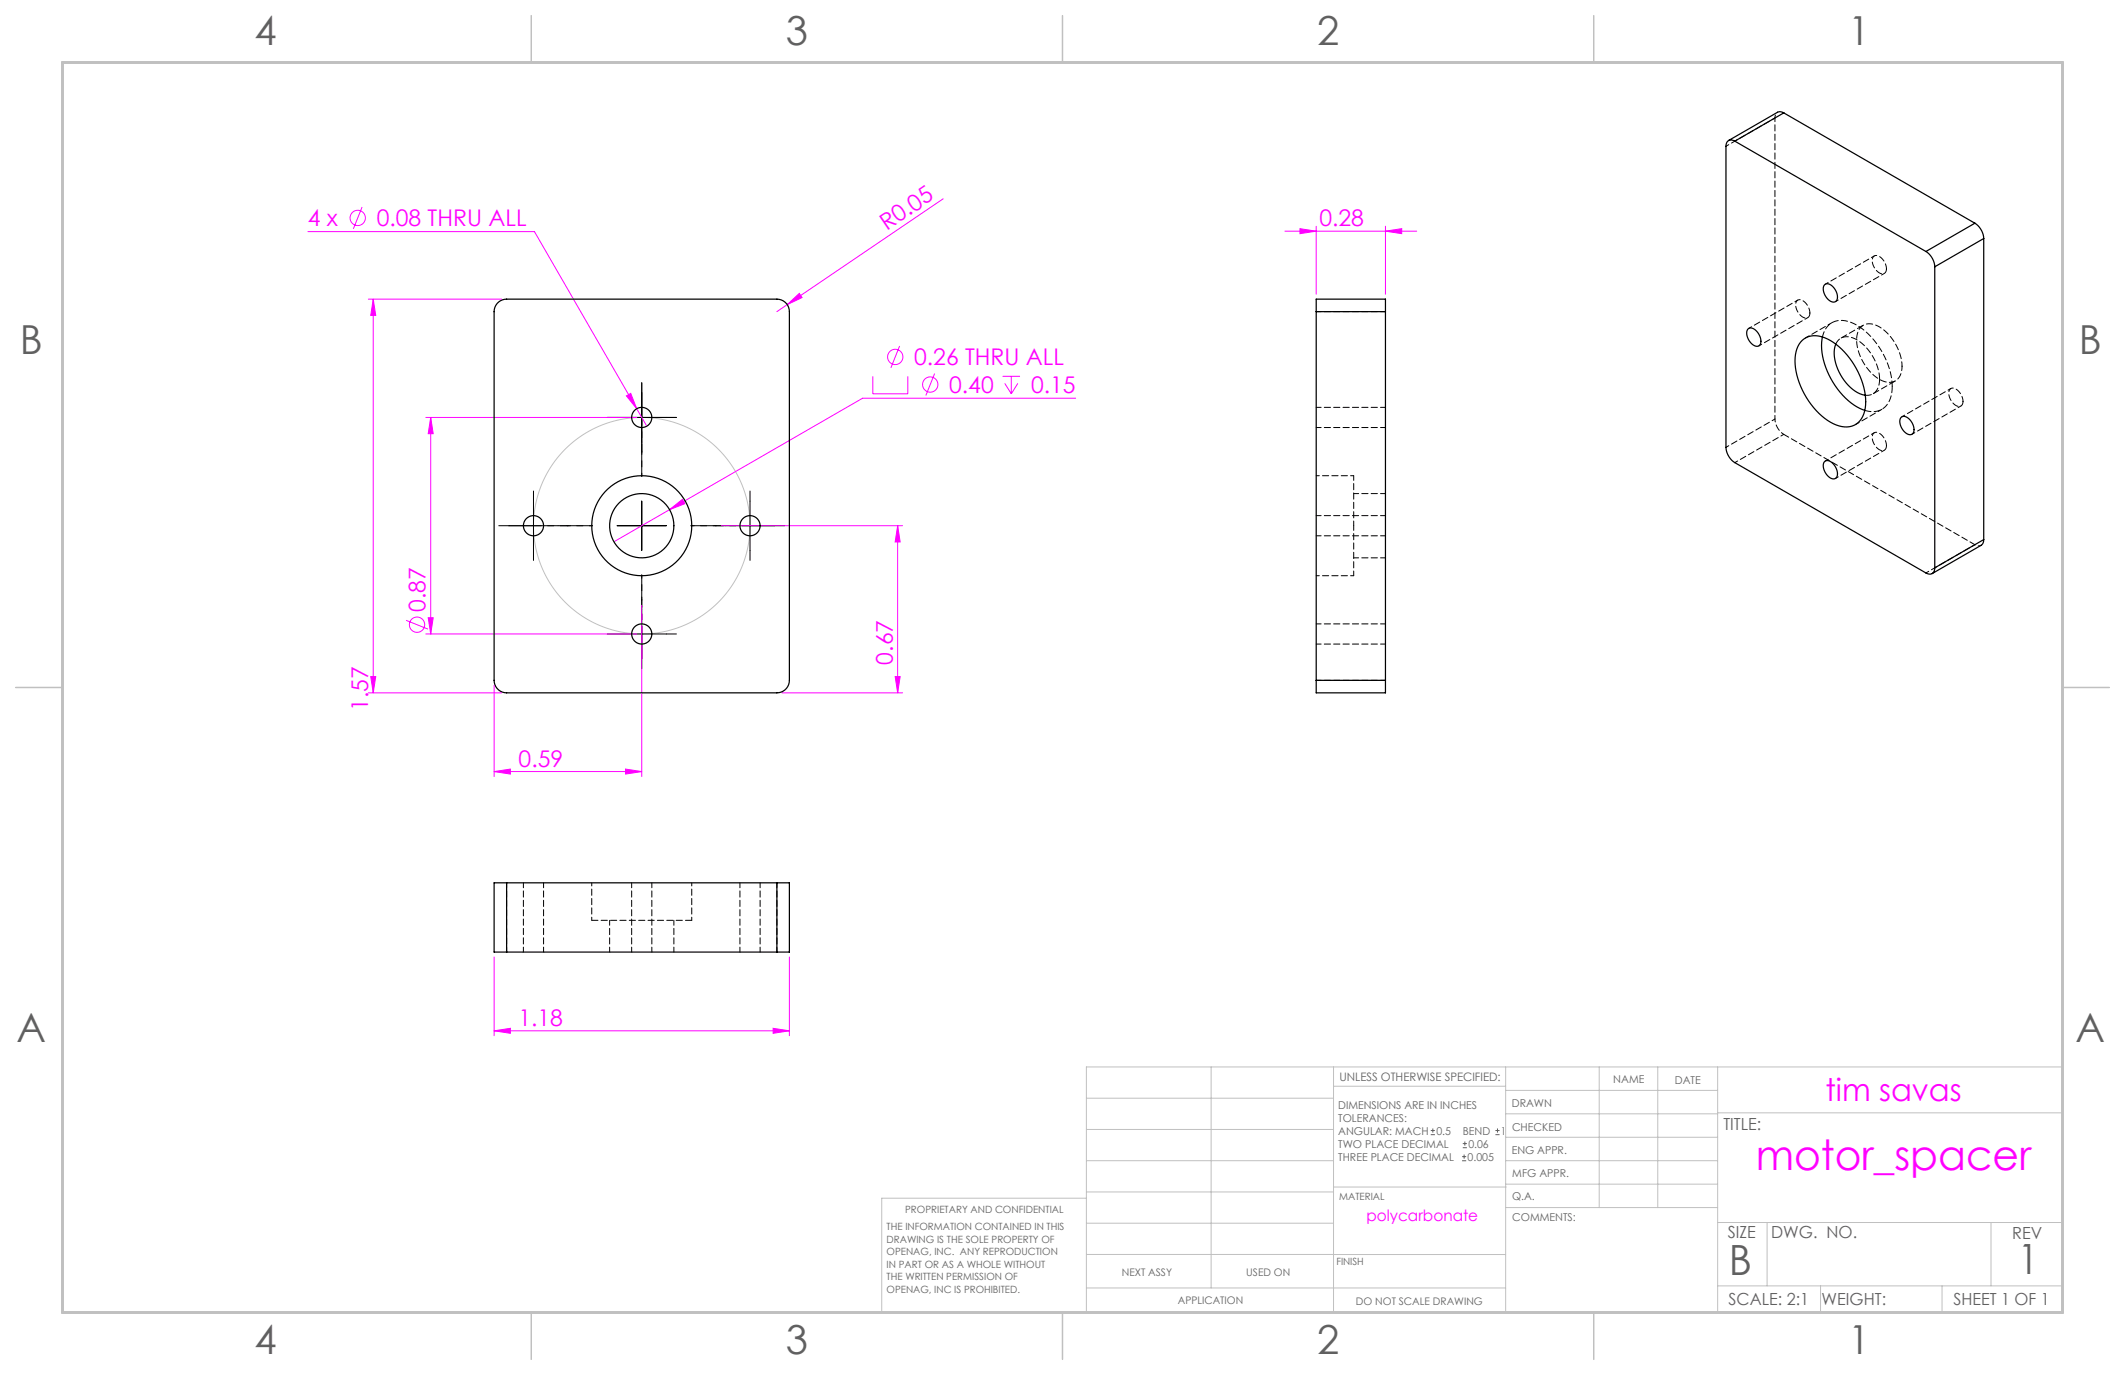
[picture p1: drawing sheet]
<svg xmlns="http://www.w3.org/2000/svg" width="432mm" height="279mm" viewBox="0 0 432 279" stroke-linecap="round" stroke-linejoin="round" font-family="sans-serif">
<g fill="none" stroke="#f0f" stroke-width=".2">
<path d="M62.6 47.1h46l22.8 39.5M73.6 42.1l-1.8 4.4M191.7 40.4l-31.7 21.5M261.1 47h26.8M264.2 46.5l3.3 .5-3.3 .5zM267.5 46v13.8M281.5 47l3.3-.5v1zM281.5 46v13.8M74.8 60.8h27.1M75.8 60.8l.5 3.3h-1zM75.8 60.8v80M160 61.9l2.4-2.3 .6 .9z"/>
<path d="M160 61.9l-2.1 1.4M177.4 76.5v3.5h7.1v-3.5M182.8 70.3l-1.8 4.5M189.9 75.9l-1.8 4.5M203.7 76.5h3.6M204.2 77.9l1.3 2.1M205.5 76.5v3.5M206.8 77.9l-1.3 2.1M86.5 84.8h42.9M87.5 84.8l.5 3.3h-1zM87.5 84.8v44M127.3 80.4l.9-.5 1.2 3.2z"/>
<path d="M218.6 80.9h-43.3l-39.2 22.7M136.1 103.6l2.6-2.1 .5 .9zM136.1 103.6l-11.3 6.5M146.6 106.8h36.8M182.4 106.8l.5 3.3h-1zM182.4 106.8v34M75.3 137.5h1l-.5 3.3zM82.5 126l4.5 1.8M86.5 128.8h42.9M87 125.5h1l-.5 3.3zM100.4 139.2v18.6M130.4 123v34.8"/>
<path d="M181.9 137.5h1l-.5 3.3zM74.8 140.8h27.1M100.4 156.8l3.3-.5v1zM100.4 156.8h30M127.1 156.3l3.3 .5-3.3 .5zM158.9 140.8h24.5M100.4 194.5v16M160.4 194.5v16M100.4 209.5l3.3-.5v1zM100.4 209.5h60M157.1 209l3.3 .5-3.3 .5z"/>
<circle cx="72.7" cy="44.3" r="1.56"/>
<circle cx="181.9" cy="72.5" r="1.56"/>
<circle cx="189" cy="78.1" r="1.56"/>
<circle cx="84.7" cy="126.9" r="1.56"/>
</g>
<path d="M290.7 230.6h.9M290.7 229.7h.9M291.2 229.3v.8M297.1 235.9h.8M297.1 235h.8M297.2 233.2h.9M297.2 232.4h.9M297.5 234.6v.8M297.7 232v.8M303.9 230.6h.8M303.9 229.7h.8M304.3 229.3v.8" fill="none" stroke="#606060" stroke-width=".2"/>
<g fill="none" stroke="#c0c0c0" stroke-width=".2">
<path d="M246.1 216.8v44.9M271 216.8v49.9M305.9 216.8v49.9M325 216.8v28.6M336.9 216.8v28.6M349 216.8v49.9M220.8 235.9h50.2M220.8 229.5h50.2M220.8 223.2h50.2M271 220.7h34.9M305.9 231.1h43.1M305.9 226.3h43.1"/>
<path d="M305.9 221.6h43.1M305.9 235.9h43.1M349 226.1h70.1M220.8 243.5h-41.6v23.2h239.9v-49.9h-198.3v49.9M220.8 254.9h85.1M220.8 248.6h50.2M220.8 242.2h50.2M271 241.2h35.1M305.9 240.6h43.1M306.1 245.4h42.9M349 248.4h70.1M359.1 248.4v12.9"/>
<path d="M404.6 248.4v12.9M220.8 261.7h85.1M349 261.3h70.1M369.9 261.3v5.4M394.6 261.3v5.4"/>
<circle cx="130.4" cy="106.8" r="22"/>
</g>
<g fill="none" stroke="#000" stroke-width=".2" stroke-dasharray="15.2 1.3 1.3 1.3">
<path d="M130.4 79.8v-2M125.4 84.8h-2M130.4 89.8v2.1M135.4 84.8h2.1M103.4 106.8h-2M108.4 101.8v-2M108.4 111.8v2.1M113.4 106.8h2.1M147.4 106.8h-2M152.4 101.8v-2M152.4 111.8v2.1M157.4 106.8h2.1"/>
<path d="M125.4 128.8h-2M130.4 123.8v-2M130.4 133.8v2.1M135.4 128.8h2.1"/>
</g>
<path d="M130.4 96.8v-5.1M120.4 106.8h-5.2M130.4 116.8v5.2M140.4 106.8h5.2" fill="none" stroke="#000" stroke-width=".2" stroke-dasharray="15.2 1.3 1.3 1.3" stroke-dashoffset="14.6"/>
<path d="M130.4 96.8v-17M120.4 106.8h-17M130.4 116.8v17M140.4 106.8h17" fill="none" stroke="#000" stroke-width=".2" stroke-dasharray="15.2 1.3 1.3 1.3" stroke-dashoffset="8.6"/>
<path d="M130.4 79.8v10M125.4 84.8h10M103.4 106.8h10M108.4 101.8v10M125.4 106.8h10M130.4 101.8v10M147.4 106.8h10M152.4 101.8v10M125.4 128.8h10M130.4 123.8v10" fill="none" stroke="#000" stroke-width=".2"/>
<path d="M107.9 3.2v9.5M215.9 3.2v9.5M323.8 3.2v9.5M3.2 139.7h9.5M419.1 139.7h9.5M107.9 266.7v9.5M215.9 266.7v9.5M323.8 266.7v9.5" fill="none" stroke="#c0c0c0" stroke-width=".3"/>
<path d="M12.7 12.7h406.4v254h-406.4z" fill="none" stroke="#c0c0c0" stroke-width=".6"/>
<g fill="#f0f">
<path d="M160 61.9l2.4-2.3 .6 .9z"/>
<path d="M87 125.5h1l-.5 3.3zM87.5 84.8l.5 3.3h-1z"/>
<path d="M127.1 156.3l3.3 .5-3.3 .5zM100.4 156.8l3.3-.5v1z"/>
<path d="M127.3 80.4l2.1 2.7-1.2-3.2zM136.1 103.6l3.1-1.2-.5-.9zM264.2 46.5l3.3 .5-3.3 .5zM281.5 47l3.3-.5v1zM100.4 209.5l3.3-.5v1zM157.1 209l3.3 .5-3.3 .5z"/>
<path d="M182.4 106.8l.5 3.3h-1zM181.9 137.5h1l-.5 3.3zM75.8 60.8l.5 3.3h-1zM75.3 137.5h1l-.5 3.3z"/>
</g>
<g fill="none" stroke="#000" stroke-width=".25">
<path d="M352.5 28.7a1.1 1.1 0 0 0-1.3-.1 1.1 1.1 0 0 0-.5 1.1v61.2a4 4 0 0 0 1.8 3.1l38.8 22.4a1.1 1.1 0 0 0 1.3 .1 1.1 1.1 0 0 0 .5-1.1M352.5 28.7l38.8 22.4M362.5 22.9l-.7-.2-.6 .1-10 5.8M362.5 22.9l-10 5.8M362.5 22.9l38.8 22.5M370.7 57.9a1.25 1.25 0 0 1 1.9 .5 2.19 2.19 0 0 1 .4 2.9 1.98 1.98 0 0 1-2.3-1.6l-.2-1zM391.3 51.1a4 4 0 0 1 1.8 3.1M393.1 54.2v61.2M401.3 45.4a4 4 0 0 1 1.8 3.1M401.3 45.4l-10 5.7M403.1 48.5l-10 5.7M403.1 48.5v61.1"/>
<path d="M101 61.7a2.54 2.54 0 0 1 1.9-.9h55a2.54 2.54 0 0 1 2.5 2.5v74.9a2.54 2.54 0 0 1-2.5 2.6h-55a2.54 2.54 0 0 1-2.5-2.6v-74.9a2.54 2.54 0 0 1 .6-1.6zM267.5 63.3v-2.5h14v2.5M267.5 63.3h14M267.5 63.3v74.9M281.5 63.3v74.9M355.1 66.9a1.25 1.25 0 0 1 1.9 .5 2.19 2.19 0 0 1 .4 2.9 1.98 1.98 0 0 1-2.3-1.6l-.2-1zM366.3 69.1a4.4 4.4 0 0 1 5-.2 15.5 15.5 0 0 1 7.8 13.4 4.2 4.2 0 0 1-3.8 4.5 9.3 9.3 0 0 1-6.8-4 14.3 14.3 0 0 1-3.5-11.4l.6-1.5zM370.3 68.5a14.5 14.5 0 0 0 4.1 11.8 10.7 10.7 0 0 0 4.5 3.1M373 69.9a8.4 8.4 0 0 0 2.1 7.9 6.6 6.6 0 0 0 3.9 2.5M370.7 93.9a1.25 1.25 0 0 1 1.9 .4 2.19 2.19 0 0 1 .4 2.9 1.98 1.98 0 0 1-2.3-1.6l-.2-1zM386.3 84.9a1.25 1.25 0 0 1 1.8 .4 2.19 2.19 0 0 1 .5 2.9 1.98 1.98 0 0 1-2.3-1.6l-.3-1zM403.1 109.6l-.1 .7-.4 .5-10 5.8"/>
<path d="M403.1 109.6l-10 5.8M267.5 138.2v2.6h14v-2.6M267.5 138.2h14M102.9 179.4h-2.5v14.1h2.5M102.9 179.4v14.1M102.9 179.4h55M157.9 179.4h2.5v14.1h-2.5M157.9 179.4v14.1M102.9 193.5h55"/>
<circle cx="130.4" cy="84.8" r="2.05"/>
<circle cx="108.4" cy="106.8" r="2.05"/>
<circle cx="130.4" cy="106.8" r="6.5"/>
<circle cx="130.4" cy="106.8" r="10.2"/>
<circle cx="152.4" cy="106.8" r="2.05"/>
<circle cx="130.4" cy="128.8" r="2.05"/>
</g>
<g fill="none" stroke="#000" stroke-width=".2" stroke-dasharray="1.3 .6" stroke-dashoffset=".3">
<path d="M267.5 63.3h14M267.5 86.9h14M281.5 82.8h-14M267.5 108.9h14M275.1 106.8v-10.1M275.1 117v-10.2M275.1 113.4h6.4M281.5 104.8h-14M281.5 100.3h-6.4M267.5 130.9h14M281.5 138.2h-14M281.5 126.8h-14"/>
<path d="M106.4 179.4v14.1M128.4 179.4v14.1M150.4 179.4v14.1M157.9 179.4v14.1M102.9 193.5v-14.1M110.5 193.5v-14.1M123.9 187v6.5M132.5 193.5v-14.1M136.9 193.5v-6.5M154.5 193.5v-14.1"/>
</g>
<g fill="none" stroke="#000" stroke-width=".2" stroke-dasharray="1.3 .6" stroke-dashoffset=".6">
<path d="M350.7 29.7l10-5.7M380.9 52l-10 5.7M357.4 70.3l9.9-5.8M365.3 61l-10 5.7M373 61.3l9.9-5.7M396.4 78.9l-9.9 5.8M275.1 96.7h-7.6M352.5 94l10-5.7M360.7 85.2l-10 5.7M373 97.2l9.9-5.7M380.9 87.9l-10 5.8M388.5 88.2l10-5.7"/>
<path d="M267.5 117h7.6M401.3 110.7l-10 5.7M120.2 179.4v7.6M140.6 187v-7.6"/>
</g>
<path d="M381.9 77a9.9 9.9 0 0 0-5.4-8.3 2.5 2.5 0 0 0-3.5 1.2M378.9 83.4a4 4 0 0 0 5.5-3.6l.1-1.3M379 80.3a2.57 2.57 0 0 0 2.9-2.7v-.6M120.2 187h20.4" fill="none" stroke="#000" stroke-width=".2" stroke-dasharray="1.3 .6"/>
<path d="M383.3 54.6a2.62 2.62 0 0 0-2.3-2.7 1.41 1.41 0 0 0-.4 2 1.98 1.98 0 0 0 2.4 1.6l.2-.3 .1-.6M367.8 63.6a2.62 2.62 0 0 0-2.3-2.7 1.41 1.41 0 0 0-.4 2 1.98 1.98 0 0 0 2.3 1.6l.3-.4 .1-.5M383.3 90.5a2.62 2.62 0 0 0-2.3-2.6 1.41 1.41 0 0 0-.4 2 1.98 1.98 0 0 0 2.4 1.6l.2-.4 .1-.6M398.9 81.6a2.62 2.62 0 0 0-2.3-2.7 1.41 1.41 0 0 0-.4 2 1.98 1.98 0 0 0 2.3 1.6l.3-.4 .1-.5" fill="none" stroke="#000" stroke-width=".2" stroke-dasharray="1.3 .6" stroke-dashoffset=".2"/>
<path d="M384.5 78.5a15.7 15.7 0 0 0-7.8-12.7 4.2 4.2 0 0 0-5.7 1l-.7 1.7M362.5 88.3l38.8 22.4" fill="none" stroke="#000" stroke-width=".2" stroke-dasharray="1.3 .6" stroke-dashoffset=".1"/>
<path d="M360.7 24l.1-.7 .4-.5M362.5 88.3a4 4 0 0 1-1.8-3.1M402.6 110.8l-.7 .1-.6-.2" fill="none" stroke="#000" stroke-width=".2" stroke-dasharray="1.3 .6" stroke-dashoffset=".7"/>
<path d="M360.7 24v61.2" fill="none" stroke="#000" stroke-width=".2" stroke-dasharray="1.3 .6" stroke-dashoffset=".5"/>
<path d="M372.2 65.6l-5.3 3.1M386.5 74.4a9.9 9.9 0 0 0-5.4-8.4 2.66 2.66 0 0 0-3.8 2.8 9.7 9.7 0 0 0 5.6 8.7 2.6 2.6 0 0 0 3.6-2.6v-.5M377 86.3l5.4-3.1" fill="none" stroke="#000" stroke-width=".2" stroke-dasharray="1.3 .6" stroke-dashoffset=".4"/>
<path d="M378.6 66.1l-4.5 2.6M380.6 80l4.5-2.6" fill="none" stroke="#000" stroke-width=".2" stroke-dasharray="1.3 .6" stroke-dashoffset="-.1"/>
<text font-size="8.5" fill="#f0f" x="356.8" y="237.7">motor_spacer</text>
<g font-size="8.5" fill="#606060">
<text x="351.3" y="259">B</text>
<text x="410" y="258.9">1</text>
</g>
<g font-size="8.1" fill="#606060">
<text x="51.7" y="9">4</text>
<text x="159.7" y="9">3</text>
<text x="267.6" y="9">2</text>
<text x="375.6" y="9">1</text>
<text x="4" y="72">B</text>
<text x="422.4" y="72">B</text>
<text x="3.3" y="211.7">A</text>
<text x="421.7" y="211.7">A</text>
<text x="51.7" y="275.2">4</text>
<text x="159.7" y="275.2">3</text>
<text x="267.6" y="275.2">2</text>
<text x="375.6" y="275.2">1</text>
</g>
<text font-size="6.3" fill="#f0f" x="370.9" y="223.7">tim savas</text>
<g font-size="4.7" fill="#f0f">
<text x="62.6" y="46">4 x</text>
<text x="76.5" y="46">0.08 THRU ALL</text>
<text x="180.2" y="47" transform="rotate(-34 180.2 47)">R0.05</text>
<text x="268.1" y="46">0.28</text>
<text x="185.8" y="74.2">0.26 THRU ALL</text>
<text x="192.9" y="79.8">0.40</text>
<text x="209.5" y="79.8">0.15</text>
<text x="86.5" y="124.4" transform="rotate(-90 86.5 124.4)">0.87</text>
<text x="181.4" y="135" transform="rotate(-90 181.4 135)">0.67</text>
<text x="74.8" y="144.5" transform="rotate(-90 74.8 144.5)">1.57</text>
<text x="105.4" y="155.8">0.59</text>
<text x="105.3" y="208.4">1.18</text>
</g>
<g font-size="3.4" fill="#606060">
<text x="350.2" y="229.5">TITLE:</text>
<text x="351.1" y="251.6">SIZE</text>
<text x="359.9" y="251.6">DWG. NO.</text>
<text x="408.9" y="251.7">REV</text>
<text x="351.2" y="265.2">SCALE: 2:1</text>
<text x="370.1" y="265.3">WEIGHT:</text>
<text x="396.9" y="265.2">SHEET 1 OF 1</text>
</g>
<text font-size="3.2" fill="#f0f" x="277.7" y="248.2">polycarbonate</text>
<text font-size="2.4" fill="#606060" x="272.2" y="219.7">UNLESS OTHERWISE SPECIFIED:</text>
<g font-size="2.2" fill="#606060">
<text x="327.8" y="220.1">NAME</text>
<text x="340.3" y="220.2">DATE</text>
<text x="271.9" y="225.3">DIMENSIONS ARE IN INCHES</text>
<text x="271.9" y="227.9">TOLERANCES:</text>
<text x="307.2" y="224.9">DRAWN</text>
<text x="271.9" y="233.2">TWO PLACE DECIMAL</text>
<text x="271.9" y="230.6">ANGULAR: MACH</text>
<text x="291.9" y="230.6">0.5</text>
<text x="297.2" y="230.6">BEND</text>
<text x="298.4" y="233.2">0.06</text>
<text x="305" y="230.6">1</text>
<text x="307.3" y="229.8">CHECKED</text>
<text x="271.9" y="235.9">THREE PLACE DECIMAL</text>
<text x="298.2" y="235.9">0.005</text>
<text x="307.2" y="234.5">ENG APPR.</text>
<text x="307.3" y="239.2">MFG APPR.</text>
<text x="307.3" y="243.9">Q.A.</text>
<text x="307.3" y="248.1">COMMENTS:</text>
</g>
<g font-size="2.1" fill="#606060">
<text x="227.9" y="259.2">NEXT ASSY</text>
<text x="253.3" y="259.2">USED ON</text>
<text x="239.3" y="265">APPLICATION</text>
<text x="275.5" y="265.1">DO NOT SCALE DRAWING</text>
</g>
<g font-size="2" fill="#606060">
<text x="272.1" y="243.9">MATERIAL</text>
<text x="180.2" y="250">THE INFORMATION CONTAINED IN THIS</text>
<text x="183.9" y="246.4">PROPRIETARY AND CONFIDENTIAL</text>
<text x="180.2" y="252.5">DRAWING IS THE SOLE PROPERTY OF</text>
<text x="180.2" y="255.1">OPENAG, INC. ANY REPRODUCTION</text>
<text x="180.2" y="257.6">IN PART OR AS A WHOLE WITHOUT</text>
<text x="271.5" y="257">FINISH</text>
<text x="180.2" y="260.1">THE WRITTEN PERMISSION OF</text>
<text x="180.2" y="262.6">OPENAG, INC IS PROHIBITED.</text>
</g>
</svg>
